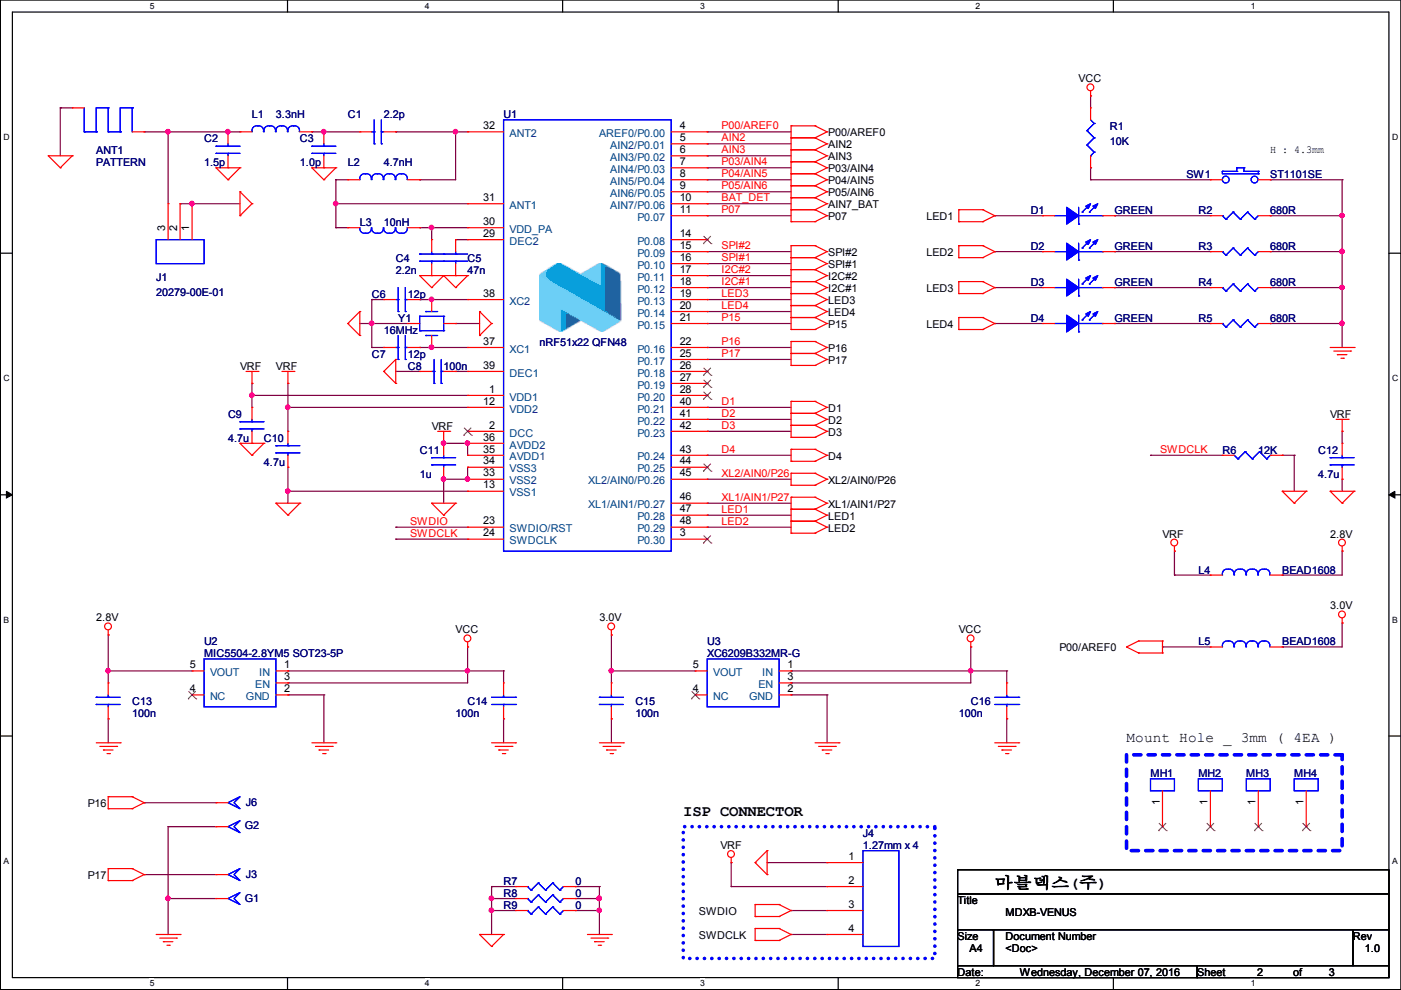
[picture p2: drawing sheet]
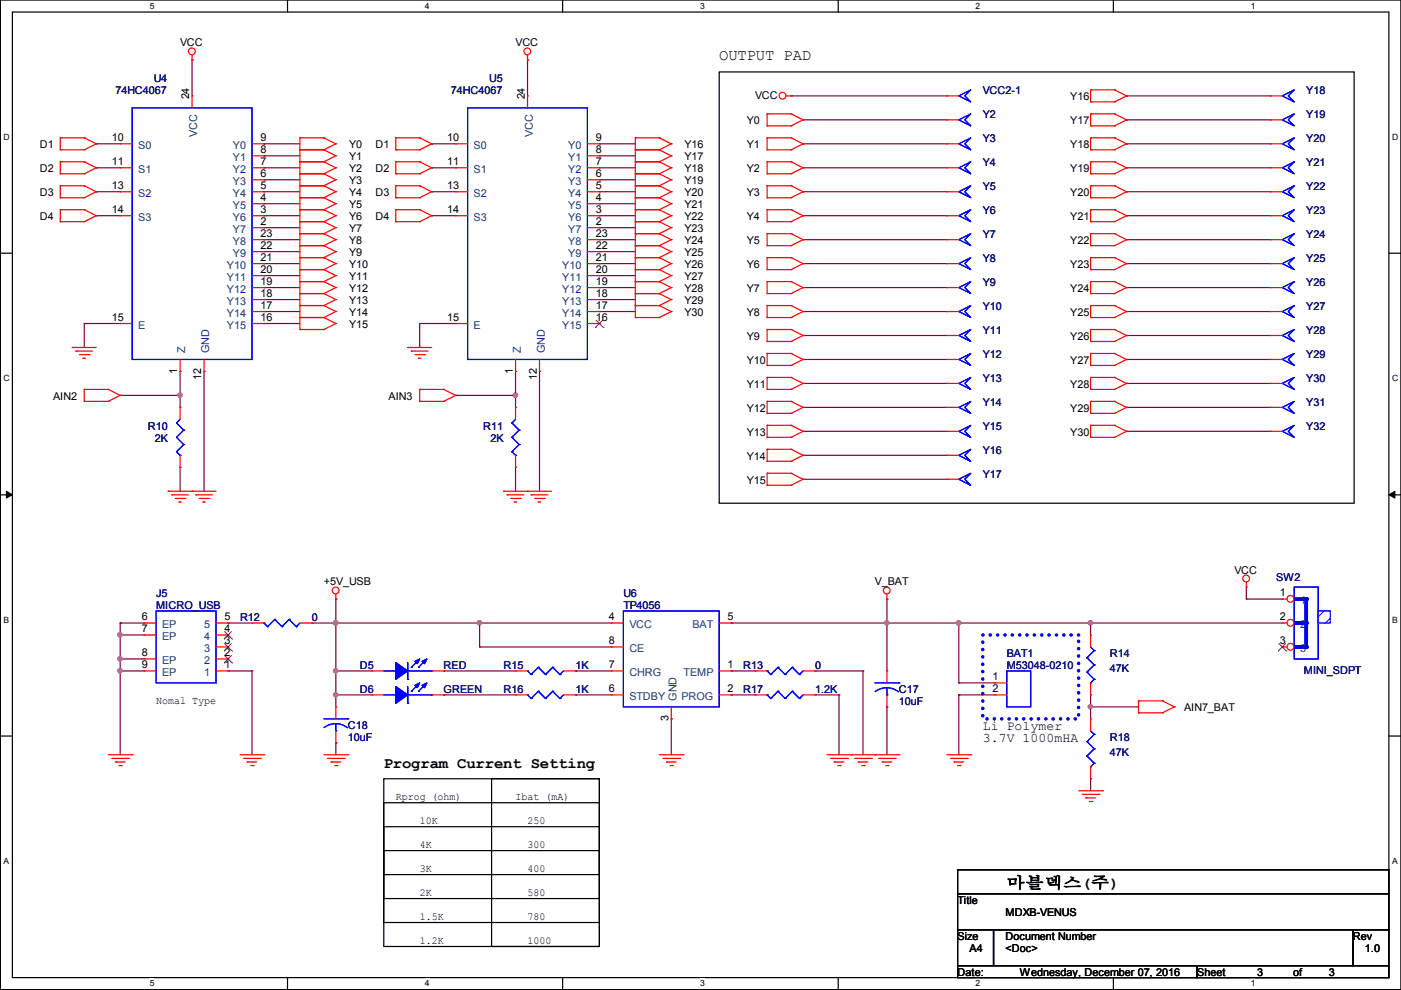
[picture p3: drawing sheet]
# OrCAD Capture schematic MDXB-VENUS_REV1.0.DSN

## Sheets
1 00_REVISION_HISTORY: title: MDXB-VENUS; rev: 1.0
2 01_BLE: size A4
3 02_POWER: size A4

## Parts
sheet 01_BLE
ANT1  PATTERN  [BLE_ANT]
C1  2.2p  [DM_CC1005]
C2  1.5p  [DM_CC1005]
C3  1.0p  [DM_CC1005]
C4  2.2n  [DM_CC1005]
C5  47n  [DM_CC1005]
C6  12p  [DM_CC1005]
C7  12p  [DM_CC1005]
C8  100n  [DM_CC1005]
C9  4.7u  [DM_CC1005]
C10  4.7u  [DM_CC1005]
C11  1u  [DM_CC1005]
C12  4.7u  [DM_CC1005]
C13  100n  [DM_CC1005]
C14  100n  [DM_CC1005]
C15  100n  [DM_CC1005]
C16  100n  [DM_CC1005]
D1  GREEN  [LED_1608]
D2  GREEN  [LED_1608]
D3  GREEN  [LED_1608]
D4  GREEN  [LED_1608]
G1  BAT+  [TPA]
G2  BAT+  [TPA]
J1  20279-00E-01  [20279-00E-01]
J3  BAT+  [TPA]
J4  1.27mm x 4  [SIP\4P-1.27MM]
J6  BAT+  [TPA]
L1  3.3nH  [DM_CR1005]
L2  4.7nH  [DM_CR1005]
L3  10nH  [DM_CR1005]
L4  BEAD1608  [DM_CI1608]
L5  BEAD1608  [DM_CI1608]
MH1  GND  [MH_2MM]
MH2  GND  [MH_2MM]
MH3  GND  [MH_2MM]
MH4  GND  [MH_2MM]
R1  10K  [DM_CR1608]
R2  680R  [DM_CR1005]
R3  680R  [DM_CR1005]
R4  680R  [DM_CR1005]
R5  680R  [DM_CR1005]
R6  12K  [DM_CR1005]
R7  0  [DM_CR1005]
R8  0  [DM_CR1005]
R9  0  [DM_CR1005]
SW1  ST1101SE  [ST1101S]
U1  nRF51x22 QFN48  [QFN48P_6x6MM]
U2  MIC5504-2.8YM5 SOT23-5P  [SOT-23-5N]
U3  XC6209B332MR-G  [SOT-23-5N]
Y1  16MHz  [FA-238A]
sheet 02_POWER
BAT1  M53048-0210  [YMW250-02R]
C17  10uF  [DM_CC2012]
C18  10uF  [DM_CC2012]
D5  RED  [LED_1608]
D6  GREEN  [LED_1608]
J5  MICRO_USB  [MUB5B-USB5PIN]
R10  2K  [DM_CR1005]
R11  2K  [DM_CR1005]
R12  0  [DM_CR2012]
R13  0  [DM_CR1608]
R14  47K  [DM_CR1608]
R15  1K  [DM_CR1608]
R16  1K  [DM_CR1608]
R17  1.2K  [DM_CR1608]
R18  47K  [DM_CR1608]
SW2  MINI_SDPT  [MINI_SDPT]
U4  74HC4067  [DM_TSSOP_24P]
U5  74HC4067  [DM_TSSOP_24P]
U6  TP4056  [DM_SOIC8E]
VCC2-1  VCC2  [TPS]
Y2  Y17  [TPS]
Y3  Y18  [TPS]
Y4  Y19  [TPS]
Y5  Y20  [TPS]
Y6  Y21  [TPS]
Y7  Y22  [TPS]
Y8  Y23  [TPS]
Y9  Y24  [TPS]
Y10  Y25  [TPS]
Y11  Y26  [TPS]
Y12  Y27  [TPS]
Y13  Y28  [TPS]
Y14  Y29  [TPS]
Y15  Y30  [TPS]
Y16  Y31  [TPS]
Y17  Y32  [TPS]
Y18  Y17  [TPS]
Y19  Y18  [TPS]
Y20  Y19  [TPS]
Y21  Y20  [TPS]
Y22  Y21  [TPS]
Y23  Y22  [TPS]
Y24  Y23  [TPS]
Y25  Y24  [TPS]
Y26  Y25  [TPS]
Y27  Y26  [TPS]
Y28  Y27  [TPS]
Y29  Y28  [TPS]
Y30  Y29  [TPS]
Y31  Y30  [TPS]
Y32  Y31  [TPS]

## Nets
2.8V: C13.1 L4.2 U2.5(VOUT)
3.0V: C15.1 L5.2 U3.5(VOUT)
+5V_USB: C18.1 D5.1(ANODE) D6.1(ANODE) R12.1 U6.4(VCC) U6.8(CE)
GND: BAT1.2 C13.2 C14.2 C15.2 C16.2 C17.2 C18.2 G1.1(TP) G2.1(TP) J5.1 J5.6(EP) J5.7(EP) J5.8(EP) J5.9(EP) R2.1 R3.1 R4.1 R5.1 R7.1 R8.1 R9.1 R10.2 R11.2 R13.1 R17.1 R18.2 SW1.2 U2.2(GND) U3.2(GND) U4.12(GND) U4.15(E) U5.12(GND) U5.15(E) U6.3(GND)
GND_SIGNAL: ANT1.1 C2.2 C3.2 C4.2 C5.2 C6.1 C7.1 C8.1 C9.2 C10.2 C11.2 C12.2 J1.1 J1.2 J4.1 R6.2 R7.2 R8.2 R9.2 U1.13(VSS1) U1.33(VSS2) U1.34(VSS3) Y1.2 Y1.4
VCC: C14.1 C16.1 R1.1 SW2.1 U2.1(IN) U2.3(EN) U3.1(IN) U3.3(EN) U4.24(VCC) U5.24(VCC) VCC2-1.1(TP)
AIN2: R10.1 U1.5(AIN2/P0.01) U4.1(Z)
AIN3: R11.1 U1.6(AIN3/P0.02) U5.1(Z)
AIN7_BAT: R14.2 R18.1 U1.10(AIN7/P0.06)
D1: U1.40(P0.21) U4.10(S0) U5.10(S0)
D2: U1.41(P0.22) U4.11(S1) U5.11(S1)
D3: U1.42(P0.23) U4.13(S2) U5.13(S2)
D4: U1.43(P0.24) U4.14(S3) U5.14(S3)
I2C#1: U1.18(P0.12)
I2C#2: U1.17(P0.11)
LED1: D1.1(ANODE) U1.47(P0.28)
LED2: D2.1(ANODE) U1.48(P0.29)
LED3: D3.1(ANODE) U1.19(P0.13)
LED4: D4.1(ANODE) U1.20(P0.14)
P00/AREF0: L5.1 U1.4(AREF0/P0.00)
P03/AIN4: U1.7(AIN4/P0.03)
P04/AIN5: U1.8(AIN5/P0.04)
P05/AIN6: U1.9(AIN6/P0.05)
P07: U1.11(P0.07)
P15: U1.21(P0.15)
P16: J6.1(TP) U1.22(P0.16)
P17: J3.1(TP) U1.25(P0.17)
SPI#1: U1.16(P0.10)
SPI#2: U1.15(P0.09)
SWDCLK: J4.4 R6.1 U1.24(SWDCLK)
SWDIO: J4.3 U1.23(SWDIO/RST)
V_BAT: BAT1.1 C17.1 R14.1 SW2.2 U6.5(BAT)
VRF: C9.1 C10.1 C11.1 C12.1 J4.2 L4.1 U1.1(VDD1) U1.12(VDD2) U1.35(AVDD1) U1.36(AVDD2)
XL1/AIN1/P27: U1.46(XL1/AIN1/P0.27)
XL2/AIN0/P26: U1.45(XL2/AIN0/P0.26)
Y0: U4.9(Y0) Y2.1(TP)
Y1: U4.8(Y1) Y3.1(TP)
Y2: U4.7(Y2) Y4.1(TP)
Y3: U4.6(Y3) Y5.1(TP)
Y4: U4.5(Y4) Y6.1(TP)
Y5: U4.4(Y5) Y7.1(TP)
Y6: U4.3(Y6) Y8.1(TP)
Y7: U4.2(Y7) Y9.1(TP)
Y8: U4.23(Y8) Y10.1(TP)
Y9: U4.22(Y9) Y11.1(TP)
Y10: U4.21(Y10) Y12.1(TP)
Y11: U4.20(Y11) Y13.1(TP)
Y12: U4.19(Y12) Y14.1(TP)
Y13: U4.18(Y13) Y15.1(TP)
Y14: U4.17(Y14) Y16.1(TP)
Y15: U4.16(Y15) Y17.1(TP)
Y16: U5.9(Y0) Y18.1(TP)
Y17: U5.8(Y1) Y19.1(TP)
Y18: U5.7(Y2) Y20.1(TP)
Y19: U5.6(Y3) Y21.1(TP)
Y20: U5.5(Y4) Y22.1(TP)
Y21: U5.4(Y5) Y23.1(TP)
Y22: U5.3(Y6) Y24.1(TP)
Y23: U5.2(Y7) Y25.1(TP)
Y24: U5.23(Y8) Y26.1(TP)
Y25: U5.22(Y9) Y27.1(TP)
Y26: U5.21(Y10) Y28.1(TP)
Y27: U5.20(Y11) Y29.1(TP)
Y28: U5.19(Y12) Y30.1(TP)
Y29: U5.18(Y13) Y31.1(TP)
Y30: U5.17(Y14) Y32.1(TP)
N16598221: R17.2 U6.2(PROG)
N16598225: R13.2 U6.1(TEMP)
N16598281: R15.1 U6.7(CHRG)
N16598301: R16.1 U6.6(STDBY)
N16598305: D6.2(CATHODE) R16.2
N16598309: D5.2(CATHODE) R15.2
N16598828: J5.5 R12.2
N16618322: C4.1 L3.1 U1.30(VDD_PA)
N16618362: C1.2 L2.2 U1.32(ANT2)
N16618366: L2.1 L3.2 U1.31(ANT1)
N16618440: C6.2 U1.38(XC2) Y1.3
N16618542: ANT1.2 C2.1 J1.3 L1.1
N16618614: C7.2 U1.37(XC1) Y1.1
N16618856: C5.1 U1.29(DEC2)
N16618960: C8.2 U1.39(DEC1)
N16619232: C1.1 C3.1 L1.2
N16620928: D4.2(CATHODE) R5.2
N16620932: D3.2(CATHODE) R4.2
N16620936: D2.2(CATHODE) R3.2
N16620940: D1.2(CATHODE) R2.2
N16621018: R1.2 SW1.1

Not connected (* = marked no-connect by the designer): J5 2* 3* 4*; MH1 1*; MH2 1*; MH3 1*; MH4 1*; SW2 3*; U1 2(DCC)* 3(P0.30)* 14(P0.08)* 26(P0.18)* 27(P0.19)* 28(P0.20)* 44(P0.25)*; U2 4(NC)*; U3 4(NC)*; U5 16(Y15)*

## Notes on the sheets
sheet 1
- REVISION HISTORY
- Rev1.0
- 1. New Drawing By DMTech
- 付喉郸胶(林)
sheet 2
- H : 4.3mm
- Mount Hole _ 3mm ( 4EA )
- ISP CONNECTOR
- 付喉郸胶(林)
sheet 3
- OUTPUT PAD
- Nomal Type
- Li Polymer
- 3.7V 1000mHA
- Program Current Setting
- Rprog (ohm)
- Ibat (mA)
- 10K
- 250
- 4K
- 300
- 3K
- 400
- 付喉郸胶(林)
- 2K
- 580
- 1.5K
- 780
- 1.2K
- 1000
